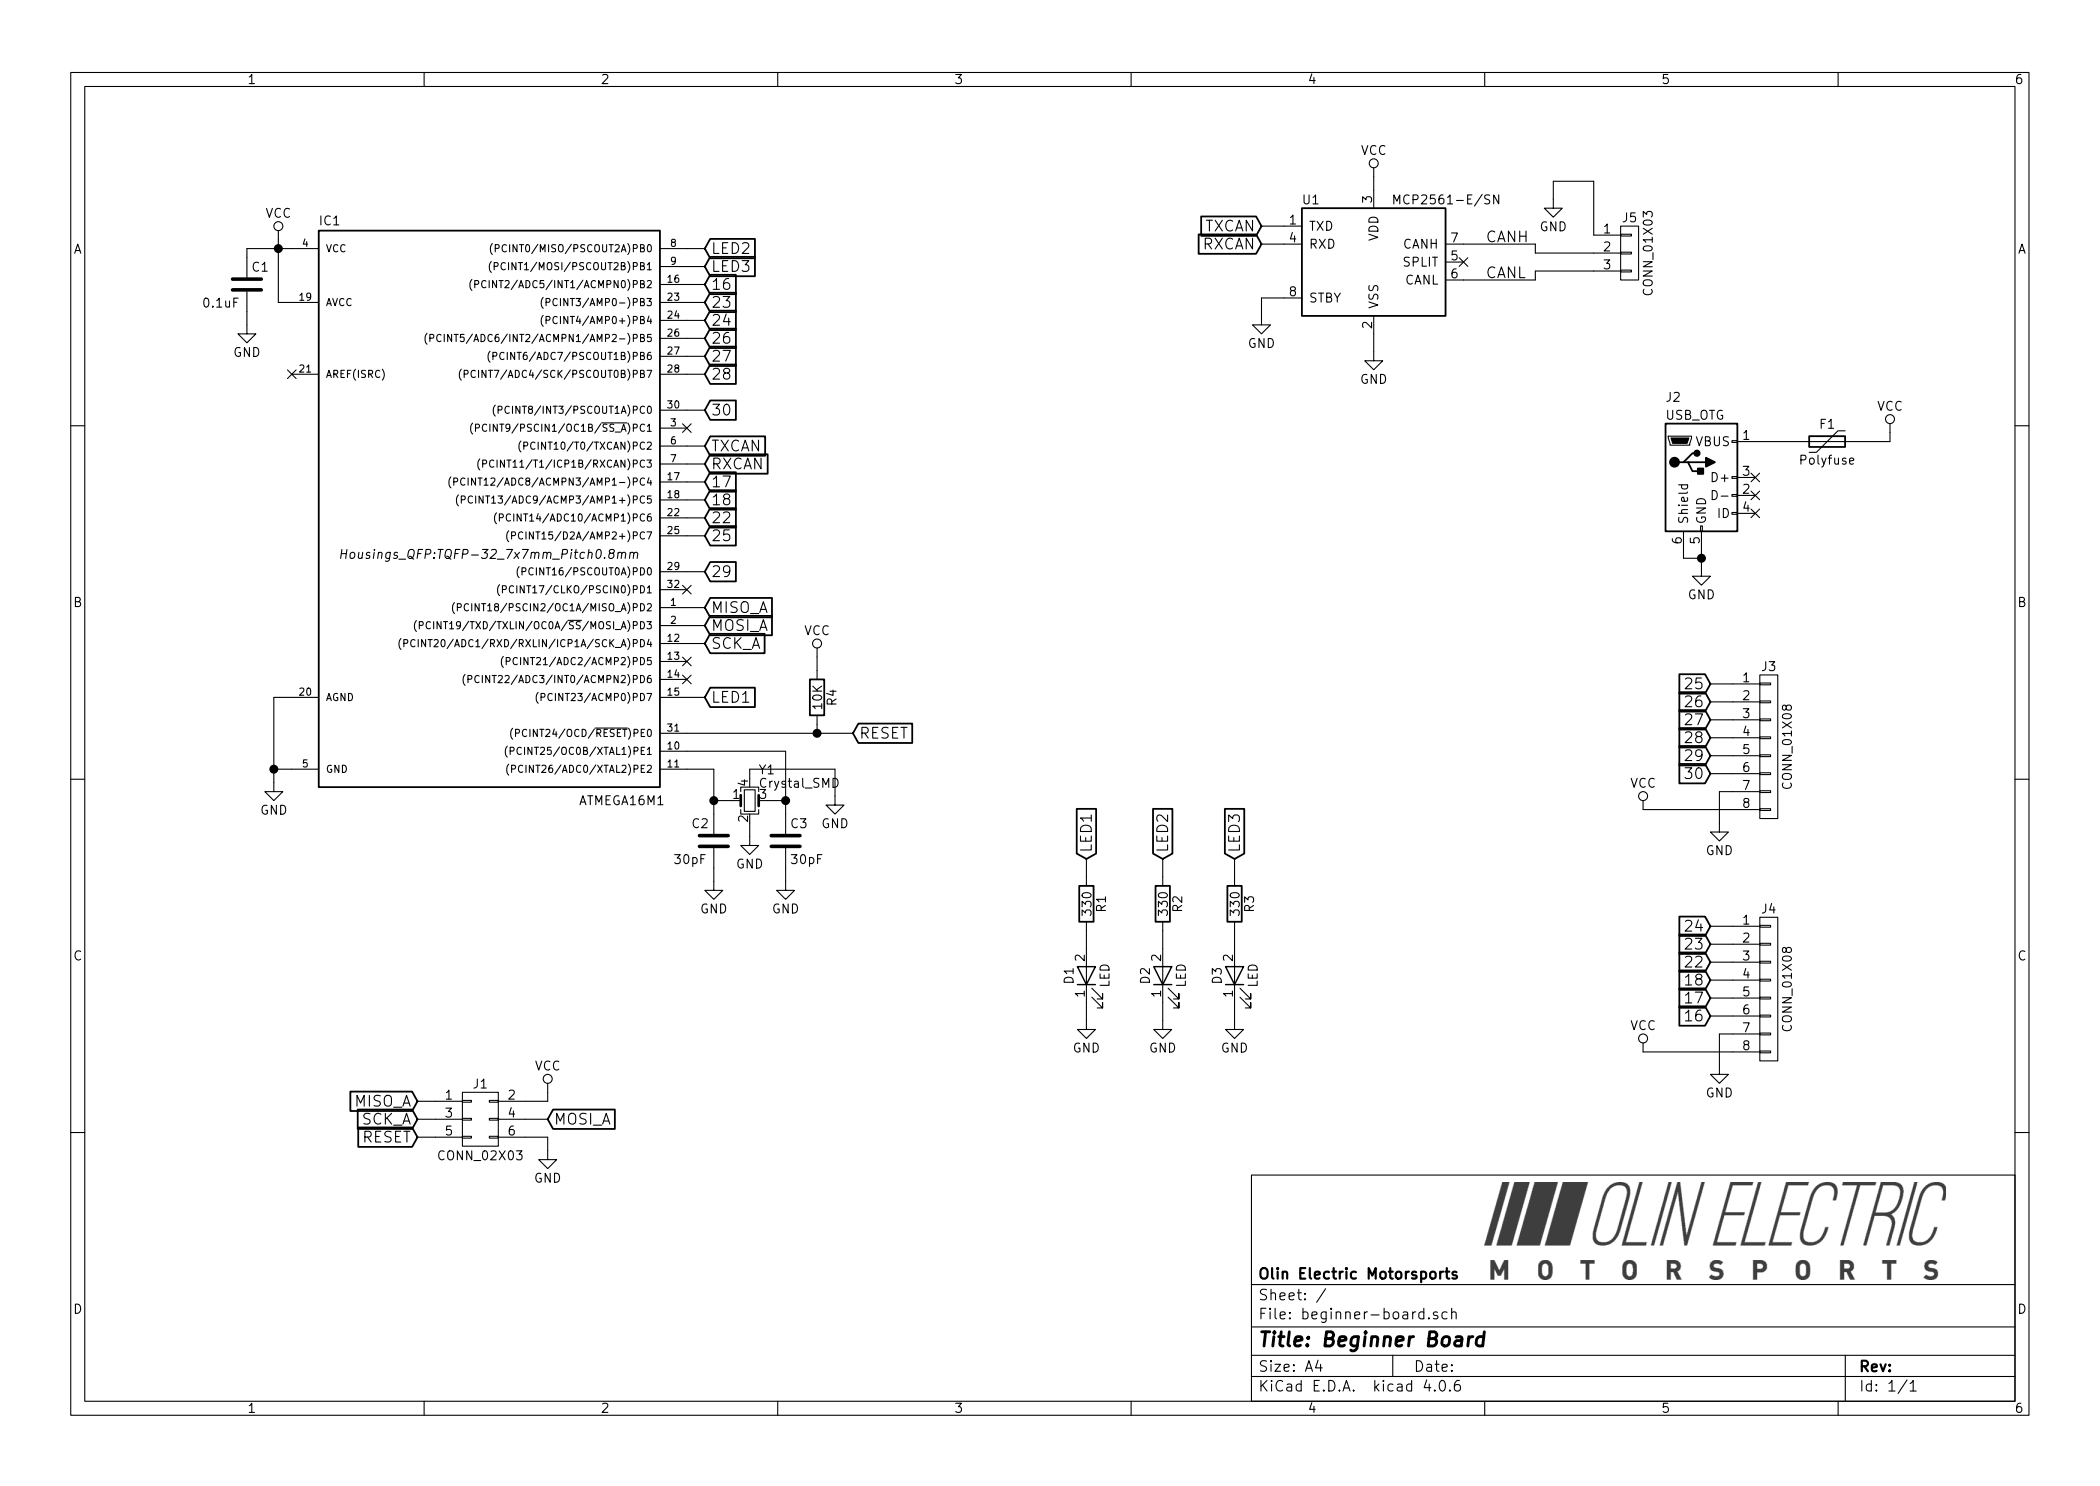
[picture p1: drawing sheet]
EESchema Schematic File Version 2
LIBS:power
LIBS:device
LIBS:transistors
LIBS:conn
LIBS:linear
LIBS:regul
LIBS:74xx
LIBS:cmos4000
LIBS:adc-dac
LIBS:memory
LIBS:xilinx
LIBS:microcontrollers
LIBS:dsp
LIBS:microchip
LIBS:analog_switches
LIBS:motorola
LIBS:texas
LIBS:intel
LIBS:audio
LIBS:interface
LIBS:digital-audio
LIBS:philips
LIBS:display
LIBS:cypress
LIBS:siliconi
LIBS:opto
LIBS:atmel
LIBS:contrib
LIBS:valves
LIBS:formula
LIBS:beginner-board-cache
EELAYER 25 0
EELAYER END
$Descr A4 11693 8268
encoding utf-8
Sheet 1 1
Title "Beginner Board"
Date ""
Rev ""
Comp "Olin Electric Motorsports"
Comment1 ""
Comment2 ""
Comment3 ""
Comment4 ""
$EndDescr
$Comp
L ATMEGA16M1 IC1
U 1 1
P 2725 3075
F 0 "IC1" H 1775 4905 50  0000 L BNN
F 1 "ATMEGA16M1" H 3225 1675 50  0000 L BNN
F 2 "Housings_QFP:TQFP-32_7x7mm_Pitch0.8mm" H 2725 3075 50  0000 C CIN
F 3 "" H 2725 3075 50  0000 C CNN
F 4 "Value" H 2725 3075 60  0001 C CNN "Fieldname"
	1    2725 3075
	1    0    0    -1  
$EndComp
$Comp
L MCP2561-E/SN U1
U 1 1
P 7650 1450
F 0 "U1" H 7250 1800 50  0000 L CNN
F 1 "MCP2561-E/SN" H 7750 1800 50  0000 L CNN
F 2 "Housings_SOIC:SOIC-8_3.9x4.9mm_Pitch1.27mm" H 7650 950 50  0001 C CIN
F 3 "" H 7650 1450 50  0001 C CNN
F 4 "Value" H 7650 1450 60  0001 C CNN "Fieldname"
	1    7650 1450
	1    0    0    -1  
$EndComp
$Comp
L USB_OTG J2
U 1 1
P 9475 2650
F 0 "J2" H 9275 3100 50  0000 L CNN
F 1 "USB_OTG" H 9275 3000 50  0000 L CNN
F 2 "Formula:USB_Micro-B" H 9625 2600 50  0001 C CNN
F 3 "" H 9625 2600 50  0001 C CNN
F 4 "Value" H 9475 2650 60  0001 C CNN "Fieldname"
	1    9475 2650
	1    0    0    -1  
$EndComp
Text GLabel 3925 2475 2    60   Input ~ 0
TXCAN
Text GLabel 3925 2575 2    60   Input ~ 0
RXCAN
Text GLabel 7025 1250 0    60   Input ~ 0
TXCAN
Text GLabel 7025 1350 0    60   Input ~ 0
RXCAN
Wire Wire Line
	7025 1250 7150 1250
Wire Wire Line
	7025 1350 7150 1350
$Comp
L GND #PWR01
U 1 1
P 7650 1950
F 0 "#PWR01" H 7650 1700 50  0001 C CNN
F 1 "GND" H 7650 1800 50  0000 C CNN
F 2 "" H 7650 1950 50  0001 C CNN
F 3 "" H 7650 1950 50  0001 C CNN
	1    7650 1950
	1    0    0    -1  
$EndComp
$Comp
L VCC #PWR02
U 1 1
P 7650 975
F 0 "#PWR02" H 7650 825 50  0001 C CNN
F 1 "VCC" H 7650 1125 50  0000 C CNN
F 2 "" H 7650 975 50  0001 C CNN
F 3 "" H 7650 975 50  0001 C CNN
	1    7650 975 
	1    0    0    -1  
$EndComp
Wire Wire Line
	7650 975  7650 1050
Wire Wire Line
	7650 1950 7650 1850
$Comp
L Crystal_SMD Y1
U 1 1
P 4175 4450
F 0 "Y1" H 4225 4625 50  0000 L CNN
F 1 "Crystal_SMD" H 4225 4550 50  0000 L CNN
F 2 "Formula:Crystal_SMD_FA238" H 4175 4450 50  0001 C CNN
F 3 "" H 4175 4450 50  0000 C CNN
F 4 "Value" H 4175 4450 60  0001 C CNN "Fieldname"
	1    4175 4450
	1    0    0    -1  
$EndComp
Wire Wire Line
	3825 4275 3975 4275
Wire Wire Line
	3975 4275 3975 4525
Wire Wire Line
	3825 4175 4375 4175
Wire Wire Line
	4375 4175 4375 4525
$Comp
L C C3
U 1 1
P 4375 4675
F 0 "C3" H 4400 4775 50  0000 L CNN
F 1 "30pF" H 4400 4575 50  0000 L CNN
F 2 "Capacitors_SMD:C_0805_HandSoldering" H 4413 4525 50  0001 C CNN
F 3 "" H 4375 4675 50  0001 C CNN
F 4 "Value" H 4375 4675 60  0001 C CNN "Fieldname"
	1    4375 4675
	1    0    0    -1  
$EndComp
$Comp
L C C2
U 1 1
P 3975 4675
F 0 "C2" H 3850 4775 50  0000 L CNN
F 1 "30pF" H 3750 4575 50  0000 L CNN
F 2 "Capacitors_SMD:C_0805_HandSoldering" H 4013 4525 50  0001 C CNN
F 3 "" H 3975 4675 50  0001 C CNN
F 4 "Value" H 3975 4675 60  0001 C CNN "Fieldname"
	1    3975 4675
	1    0    0    -1  
$EndComp
Connection ~ 3975 4450
Connection ~ 4375 4450
Wire Wire Line
	4075 4450 3975 4450
Wire Wire Line
	4275 4450 4375 4450
$Comp
L GND #PWR03
U 1 1
P 4375 4900
F 0 "#PWR03" H 4375 4650 50  0001 C CNN
F 1 "GND" H 4375 4750 50  0000 C CNN
F 2 "" H 4375 4900 50  0001 C CNN
F 3 "" H 4375 4900 50  0001 C CNN
	1    4375 4900
	1    0    0    -1  
$EndComp
$Comp
L GND #PWR04
U 1 1
P 3975 4900
F 0 "#PWR04" H 3975 4650 50  0001 C CNN
F 1 "GND" H 3975 4750 50  0000 C CNN
F 2 "" H 3975 4900 50  0001 C CNN
F 3 "" H 3975 4900 50  0001 C CNN
	1    3975 4900
	1    0    0    -1  
$EndComp
Wire Wire Line
	3975 4825 3975 4900
Wire Wire Line
	4375 4825 4375 4900
$Comp
L GND #PWR05
U 1 1
P 4175 4650
F 0 "#PWR05" H 4175 4400 50  0001 C CNN
F 1 "GND" H 4175 4500 50  0000 C CNN
F 2 "" H 4175 4650 50  0001 C CNN
F 3 "" H 4175 4650 50  0001 C CNN
	1    4175 4650
	1    0    0    -1  
$EndComp
Wire Wire Line
	4175 4650 4175 4575
$Comp
L GND #PWR06
U 1 1
P 4650 4425
F 0 "#PWR06" H 4650 4175 50  0001 C CNN
F 1 "GND" H 4650 4275 50  0000 C CNN
F 2 "" H 4650 4425 50  0001 C CNN
F 3 "" H 4650 4425 50  0001 C CNN
	1    4650 4425
	1    0    0    -1  
$EndComp
Wire Wire Line
	4175 4325 4175 4275
Wire Wire Line
	4175 4275 4650 4275
Wire Wire Line
	4650 4275 4650 4425
$Comp
L VCC #PWR07
U 1 1
P 1550 1325
F 0 "#PWR07" H 1550 1175 50  0001 C CNN
F 1 "VCC" H 1550 1475 50  0000 C CNN
F 2 "" H 1550 1325 50  0001 C CNN
F 3 "" H 1550 1325 50  0001 C CNN
	1    1550 1325
	1    0    0    -1  
$EndComp
Wire Wire Line
	1550 1325 1550 1675
Wire Wire Line
	1375 1375 1625 1375
$Comp
L GND #PWR08
U 1 1
P 1525 4350
F 0 "#PWR08" H 1525 4100 50  0001 C CNN
F 1 "GND" H 1525 4200 50  0000 C CNN
F 2 "" H 1525 4350 50  0001 C CNN
F 3 "" H 1525 4350 50  0001 C CNN
	1    1525 4350
	1    0    0    -1  
$EndComp
Wire Wire Line
	1525 3875 1525 4350
Wire Wire Line
	1525 4275 1625 4275
$Comp
L GND #PWR09
U 1 1
P 9475 3150
F 0 "#PWR09" H 9475 2900 50  0001 C CNN
F 1 "GND" H 9475 3000 50  0000 C CNN
F 2 "" H 9475 3150 50  0001 C CNN
F 3 "" H 9475 3150 50  0001 C CNN
	1    9475 3150
	1    0    0    -1  
$EndComp
Wire Wire Line
	9475 3150 9475 3050
Wire Wire Line
	9475 3100 9375 3100
Wire Wire Line
	9375 3100 9375 3050
Connection ~ 9475 3100
$Comp
L CONN_02X03 J1
U 1 1
P 2675 6225
F 0 "J1" H 2675 6425 50  0000 C CNN
F 1 "CONN_02X03" H 2675 6025 50  0000 C CNN
F 2 "Pin_Headers:Pin_Header_Straight_2x03_Pitch2.54mm" H 2675 5025 50  0001 C CNN
F 3 "" H 2675 5025 50  0001 C CNN
F 4 "Value" H 2675 6225 60  0001 C CNN "Fieldname"
	1    2675 6225
	1    0    0    -1  
$EndComp
$Comp
L C C1
U 1 1
P 1375 1575
F 0 "C1" H 1400 1675 50  0000 L CNN
F 1 "0.1uF" H 1125 1475 50  0000 L CNN
F 2 "Capacitors_SMD:C_0805_HandSoldering" H 1413 1425 50  0001 C CNN
F 3 "" H 1375 1575 50  0001 C CNN
F 4 "Value" H 1375 1575 60  0001 C CNN "Fieldname"
	1    1375 1575
	1    0    0    -1  
$EndComp
Wire Wire Line
	1375 1425 1375 1375
Connection ~ 1550 1375
Wire Wire Line
	1550 1675 1625 1675
$Comp
L GND #PWR010
U 1 1
P 1375 1800
F 0 "#PWR010" H 1375 1550 50  0001 C CNN
F 1 "GND" H 1375 1650 50  0000 C CNN
F 2 "" H 1375 1800 50  0001 C CNN
F 3 "" H 1375 1800 50  0001 C CNN
	1    1375 1800
	1    0    0    -1  
$EndComp
Wire Wire Line
	1375 1725 1375 1800
NoConn ~ 1625 2075
Wire Wire Line
	1625 3875 1525 3875
Connection ~ 1525 4275
Text GLabel 3925 3375 2    60   Input ~ 0
MISO_A
Text GLabel 3925 3475 2    60   Input ~ 0
MOSI_A
Wire Wire Line
	3925 3475 3825 3475
Wire Wire Line
	3825 3375 3925 3375
Text GLabel 4750 4075 2    60   Input ~ 0
RESET
Wire Wire Line
	3825 4075 4750 4075
$Comp
L LED D1
U 1 1
P 6050 5425
F 0 "D1" H 6050 5525 50  0000 C CNN
F 1 "LED" H 6050 5325 50  0000 C CNN
F 2 "LEDs:LED_0805_HandSoldering" H 6050 5425 50  0001 C CNN
F 3 "" H 6050 5425 50  0001 C CNN
F 4 "Value" H 6050 5425 60  0001 C CNN "Fieldname"
	1    6050 5425
	0    -1   -1   0   
$EndComp
$Comp
L LED D2
U 1 1
P 6475 5425
F 0 "D2" H 6475 5525 50  0000 C CNN
F 1 "LED" H 6475 5325 50  0000 C CNN
F 2 "LEDs:LED_0805_HandSoldering" H 6475 5425 50  0001 C CNN
F 3 "" H 6475 5425 50  0001 C CNN
F 4 "Value" H 6475 5425 60  0001 C CNN "Fieldname"
	1    6475 5425
	0    -1   -1   0   
$EndComp
$Comp
L LED D3
U 1 1
P 6875 5425
F 0 "D3" H 6875 5525 50  0000 C CNN
F 1 "LED" H 6875 5325 50  0000 C CNN
F 2 "LEDs:LED_0805_HandSoldering" H 6875 5425 50  0001 C CNN
F 3 "" H 6875 5425 50  0001 C CNN
F 4 "Value" H 6875 5425 60  0001 C CNN "Fieldname"
	1    6875 5425
	0    -1   -1   0   
$EndComp
$Comp
L R R1
U 1 1
P 6050 5025
F 0 "R1" V 6130 5025 50  0000 C CNN
F 1 "330" V 6050 5025 50  0000 C CNN
F 2 "Resistors_SMD:R_0805_HandSoldering" V 5980 5025 50  0001 C CNN
F 3 "" H 6050 5025 50  0001 C CNN
F 4 "Value" H 6050 5025 60  0001 C CNN "Fieldname"
	1    6050 5025
	1    0    0    -1  
$EndComp
$Comp
L R R2
U 1 1
P 6475 5025
F 0 "R2" V 6555 5025 50  0000 C CNN
F 1 "330" V 6475 5025 50  0000 C CNN
F 2 "Resistors_SMD:R_0805_HandSoldering" V 6405 5025 50  0001 C CNN
F 3 "" H 6475 5025 50  0001 C CNN
F 4 "Value" H 6475 5025 60  0001 C CNN "Fieldname"
	1    6475 5025
	1    0    0    -1  
$EndComp
$Comp
L R R3
U 1 1
P 6875 5025
F 0 "R3" V 6955 5025 50  0000 C CNN
F 1 "330" V 6875 5025 50  0000 C CNN
F 2 "Resistors_SMD:R_0805_HandSoldering" V 6805 5025 50  0001 C CNN
F 3 "" H 6875 5025 50  0001 C CNN
F 4 "Value" H 6875 5025 60  0001 C CNN "Fieldname"
	1    6875 5025
	1    0    0    -1  
$EndComp
Text GLabel 6050 4775 1    60   Input ~ 0
LED1
Text GLabel 6475 4775 1    60   Input ~ 0
LED2
Text GLabel 6875 4775 1    60   Input ~ 0
LED3
Wire Wire Line
	6875 4775 6875 4875
Wire Wire Line
	6475 4775 6475 4875
Wire Wire Line
	6050 4775 6050 4875
Wire Wire Line
	6050 5175 6050 5275
Wire Wire Line
	6475 5175 6475 5275
Wire Wire Line
	6875 5175 6875 5275
$Comp
L GND #PWR011
U 1 1
P 6875 5675
F 0 "#PWR011" H 6875 5425 50  0001 C CNN
F 1 "GND" H 6875 5525 50  0000 C CNN
F 2 "" H 6875 5675 50  0001 C CNN
F 3 "" H 6875 5675 50  0001 C CNN
	1    6875 5675
	1    0    0    -1  
$EndComp
$Comp
L GND #PWR012
U 1 1
P 6475 5675
F 0 "#PWR012" H 6475 5425 50  0001 C CNN
F 1 "GND" H 6475 5525 50  0000 C CNN
F 2 "" H 6475 5675 50  0001 C CNN
F 3 "" H 6475 5675 50  0001 C CNN
	1    6475 5675
	1    0    0    -1  
$EndComp
$Comp
L GND #PWR013
U 1 1
P 6050 5675
F 0 "#PWR013" H 6050 5425 50  0001 C CNN
F 1 "GND" H 6050 5525 50  0000 C CNN
F 2 "" H 6050 5675 50  0001 C CNN
F 3 "" H 6050 5675 50  0001 C CNN
	1    6050 5675
	1    0    0    -1  
$EndComp
Wire Wire Line
	6050 5675 6050 5575
Wire Wire Line
	6475 5675 6475 5575
Wire Wire Line
	6875 5675 6875 5575
Wire Wire Line
	9775 2450 10025 2450
$Comp
L Polyfuse F1
U 1 1
P 10175 2450
F 0 "F1" V 10075 2450 50  0000 C CNN
F 1 "Polyfuse" V 10275 2450 50  0000 C CNN
F 2 "Fuse_Holders_and_Fuses:Fuse_SMD1206_HandSoldering" H 10225 2250 50  0001 L CNN
F 3 "" H 10175 2450 50  0001 C CNN
F 4 "Value" H 10175 2450 60  0001 C CNN "Fieldname"
	1    10175 2450
	0    1    1    0   
$EndComp
$Comp
L VCC #PWR014
U 1 1
P 10525 2400
F 0 "#PWR014" H 10525 2250 50  0001 C CNN
F 1 "VCC" H 10525 2550 50  0000 C CNN
F 2 "" H 10525 2400 50  0001 C CNN
F 3 "" H 10525 2400 50  0001 C CNN
	1    10525 2400
	1    0    0    -1  
$EndComp
Wire Wire Line
	10325 2450 10525 2450
Wire Wire Line
	10525 2450 10525 2400
Text GLabel 3925 3875 2    60   Input ~ 0
LED1
Text GLabel 3925 1375 2    60   Input ~ 0
LED2
Text GLabel 3925 1475 2    60   Input ~ 0
LED3
Wire Wire Line
	3925 2475 3825 2475
Wire Wire Line
	3825 2575 3925 2575
Wire Wire Line
	3825 3875 3925 3875
$Comp
L CONN_01X08 J3
U 1 1
P 9850 4150
F 0 "J3" H 9850 4600 50  0000 C CNN
F 1 "CONN_01X08" V 9950 4150 50  0000 C CNN
F 2 "Pin_Headers:Pin_Header_Straight_1x08_Pitch2.54mm" H 9850 4150 50  0001 C CNN
F 3 "" H 9850 4150 50  0001 C CNN
F 4 "Value" H 9850 4150 60  0001 C CNN "Fieldname"
	1    9850 4150
	1    0    0    -1  
$EndComp
$Comp
L CONN_01X08 J4
U 1 1
P 9850 5500
F 0 "J4" H 9850 5950 50  0000 C CNN
F 1 "CONN_01X08" V 9950 5500 50  0000 C CNN
F 2 "Pin_Headers:Pin_Header_Straight_1x08_Pitch2.54mm" H 9850 5500 50  0001 C CNN
F 3 "" H 9850 5500 50  0001 C CNN
F 4 "Value" H 9850 5500 60  0001 C CNN "Fieldname"
	1    9850 5500
	1    0    0    -1  
$EndComp
NoConn ~ 9775 2650
NoConn ~ 9775 2750
NoConn ~ 9775 2850
Text GLabel 3925 3575 2    60   Input ~ 0
SCK_A
Wire Wire Line
	3925 3575 3825 3575
Text GLabel 3925 2975 2    60   Input ~ 0
25
Text GLabel 3925 1875 2    60   Input ~ 0
26
Wire Wire Line
	3925 1375 3825 1375
Text GLabel 3925 1975 2    60   Input ~ 0
27
Text GLabel 3925 2075 2    60   Input ~ 0
28
Text GLabel 3925 3175 2    60   Input ~ 0
29
Text GLabel 3925 2275 2    60   Input ~ 0
30
Wire Wire Line
	3925 1475 3825 1475
Wire Wire Line
	3825 2275 3925 2275
Wire Wire Line
	3925 1875 3825 1875
Wire Wire Line
	3825 1975 3925 1975
Wire Wire Line
	3925 2075 3825 2075
Wire Wire Line
	3925 3175 3825 3175
Wire Wire Line
	3825 2975 3925 2975
Text GLabel 9525 3800 0    60   Input ~ 0
25
Text GLabel 9525 3900 0    60   Input ~ 0
26
Text GLabel 9525 4000 0    60   Input ~ 0
27
Text GLabel 9525 4100 0    60   Input ~ 0
28
Text GLabel 9525 4200 0    60   Input ~ 0
29
Text GLabel 9525 4300 0    60   Input ~ 0
30
Wire Wire Line
	9525 3800 9650 3800
Wire Wire Line
	9525 3900 9650 3900
Wire Wire Line
	9525 4000 9650 4000
Wire Wire Line
	9525 4100 9650 4100
Wire Wire Line
	9525 4200 9650 4200
Wire Wire Line
	9525 4300 9650 4300
$Comp
L VCC #PWR015
U 1 1
P 9150 4500
F 0 "#PWR015" H 9150 4350 50  0001 C CNN
F 1 "VCC" H 9150 4650 50  0000 C CNN
F 2 "" H 9150 4500 50  0001 C CNN
F 3 "" H 9150 4500 50  0001 C CNN
	1    9150 4500
	1    0    0    -1  
$EndComp
Wire Wire Line
	9150 4500 9650 4500
$Comp
L GND #PWR016
U 1 1
P 9575 4575
F 0 "#PWR016" H 9575 4325 50  0001 C CNN
F 1 "GND" H 9575 4425 50  0000 C CNN
F 2 "" H 9575 4575 50  0001 C CNN
F 3 "" H 9575 4575 50  0001 C CNN
	1    9575 4575
	1    0    0    -1  
$EndComp
Wire Wire Line
	9575 4575 9575 4400
Wire Wire Line
	9575 4400 9650 4400
Text GLabel 3925 1775 2    60   Input ~ 0
24
Text GLabel 3925 1675 2    60   Input ~ 0
23
Text GLabel 3925 2875 2    60   Input ~ 0
22
Text GLabel 3925 2775 2    60   Input ~ 0
18
Text GLabel 3925 2675 2    60   Input ~ 0
17
Text GLabel 3925 1575 2    60   Input ~ 0
16
Text GLabel 9525 5150 0    60   Input ~ 0
24
Text GLabel 9525 5250 0    60   Input ~ 0
23
Text GLabel 9525 5350 0    60   Input ~ 0
22
Text GLabel 9525 5450 0    60   Input ~ 0
18
Text GLabel 9525 5550 0    60   Input ~ 0
17
Text GLabel 9525 5650 0    60   Input ~ 0
16
$Comp
L VCC #PWR017
U 1 1
P 9150 5850
F 0 "#PWR017" H 9150 5700 50  0001 C CNN
F 1 "VCC" H 9150 6000 50  0000 C CNN
F 2 "" H 9150 5850 50  0001 C CNN
F 3 "" H 9150 5850 50  0001 C CNN
	1    9150 5850
	1    0    0    -1  
$EndComp
$Comp
L GND #PWR018
U 1 1
P 9575 5925
F 0 "#PWR018" H 9575 5675 50  0001 C CNN
F 1 "GND" H 9575 5775 50  0000 C CNN
F 2 "" H 9575 5925 50  0001 C CNN
F 3 "" H 9575 5925 50  0001 C CNN
	1    9575 5925
	1    0    0    -1  
$EndComp
Wire Wire Line
	9150 5850 9650 5850
Wire Wire Line
	9575 5925 9575 5750
Wire Wire Line
	9575 5750 9650 5750
Wire Wire Line
	9525 5650 9650 5650
Wire Wire Line
	9525 5550 9650 5550
Wire Wire Line
	9525 5450 9650 5450
Wire Wire Line
	9525 5350 9650 5350
Wire Wire Line
	9525 5250 9650 5250
Wire Wire Line
	9525 5150 9650 5150
Wire Wire Line
	3825 1775 3925 1775
Wire Wire Line
	3825 1675 3925 1675
Wire Wire Line
	3825 1575 3925 1575
Wire Wire Line
	3825 2675 3925 2675
Wire Wire Line
	3825 2775 3925 2775
Wire Wire Line
	3825 2875 3925 2875
NoConn ~ 3825 3775
NoConn ~ 3825 3675
NoConn ~ 3825 3275
NoConn ~ 3825 2375
Text GLabel 3050 6225 2    60   Input ~ 0
MOSI_A
Text GLabel 2325 6125 0    60   Input ~ 0
MISO_A
Text GLabel 2325 6325 0    60   Input ~ 0
RESET
Text GLabel 2325 6225 0    60   Input ~ 0
SCK_A
$Comp
L VCC #PWR019
U 1 1
P 3050 6075
F 0 "#PWR019" H 3050 5925 50  0001 C CNN
F 1 "VCC" H 3050 6225 50  0000 C CNN
F 2 "" H 3050 6075 50  0001 C CNN
F 3 "" H 3050 6075 50  0001 C CNN
	1    3050 6075
	1    0    0    -1  
$EndComp
$Comp
L GND #PWR020
U 1 1
P 3050 6400
F 0 "#PWR020" H 3050 6150 50  0001 C CNN
F 1 "GND" H 3050 6250 50  0000 C CNN
F 2 "" H 3050 6400 50  0001 C CNN
F 3 "" H 3050 6400 50  0001 C CNN
	1    3050 6400
	1    0    0    -1  
$EndComp
Wire Wire Line
	2925 6125 3050 6125
Wire Wire Line
	3050 6125 3050 6075
Wire Wire Line
	3050 6225 2925 6225
Wire Wire Line
	2925 6325 3050 6325
Wire Wire Line
	3050 6325 3050 6400
Wire Wire Line
	2425 6325 2325 6325
Wire Wire Line
	2325 6225 2425 6225
Wire Wire Line
	2325 6125 2425 6125
$Comp
L R R4
U 1 1
P 4550 3875
F 0 "R4" V 4630 3875 50  0000 C CNN
F 1 "10K" V 4550 3875 50  0000 C CNN
F 2 "Resistors_SMD:R_0805_HandSoldering" V 4480 3875 50  0001 C CNN
F 3 "" H 4550 3875 50  0001 C CNN
F 4 "Value" H 4550 3875 60  0001 C CNN "Fieldname"
	1    4550 3875
	1    0    0    -1  
$EndComp
Wire Wire Line
	4550 4025 4550 4075
Connection ~ 4550 4075
$Comp
L VCC #PWR021
U 1 1
P 4550 3650
F 0 "#PWR021" H 4550 3500 50  0001 C CNN
F 1 "VCC" H 4550 3800 50  0000 C CNN
F 2 "" H 4550 3650 50  0001 C CNN
F 3 "" H 4550 3650 50  0001 C CNN
	1    4550 3650
	1    0    0    -1  
$EndComp
Wire Wire Line
	4550 3650 4550 3725
Wire Wire Line
	8150 1350 8550 1350
Wire Wire Line
	8550 1350 8550 1400
Wire Wire Line
	8550 1400 8875 1400
Wire Wire Line
	8150 1550 8550 1550
Wire Wire Line
	8550 1550 8550 1500
Wire Wire Line
	8550 1500 8875 1500
Text Label 8275 1350 0    60   ~ 0
CANH
Text Label 8275 1550 0    60   ~ 0
CANL
$Comp
L CONN_01X03 J5
U 1 1
P 9075 1400
F 0 "J5" H 9075 1600 50  0000 C CNN
F 1 "CONN_01X03" V 9175 1400 50  0000 C CNN
F 2 "Pin_Headers:Pin_Header_Straight_1x03_Pitch2.54mm" H 9075 1400 50  0001 C CNN
F 3 "" H 9075 1400 50  0001 C CNN
F 4 "Value" H 9075 1400 60  0001 C CNN "Fieldname"
	1    9075 1400
	1    0    0    -1  
$EndComp
$Comp
L GND #PWR022
U 1 1
P 8650 1100
F 0 "#PWR022" H 8650 850 50  0001 C CNN
F 1 "GND" H 8650 950 50  0000 C CNN
F 2 "" H 8650 1100 50  0001 C CNN
F 3 "" H 8650 1100 50  0001 C CNN
	1    8650 1100
	1    0    0    -1  
$EndComp
Wire Wire Line
	8650 1100 8650 1000
Wire Wire Line
	8650 1000 8875 1000
Wire Wire Line
	8875 1000 8875 1300
$Comp
L GND #PWR023
U 1 1
P 7025 1750
F 0 "#PWR023" H 7025 1500 50  0001 C CNN
F 1 "GND" H 7025 1600 50  0000 C CNN
F 2 "" H 7025 1750 50  0001 C CNN
F 3 "" H 7025 1750 50  0001 C CNN
	1    7025 1750
	1    0    0    -1  
$EndComp
Wire Wire Line
	7025 1750 7025 1650
Wire Wire Line
	7025 1650 7150 1650
NoConn ~ 8150 1450
$EndSCHEMATC
